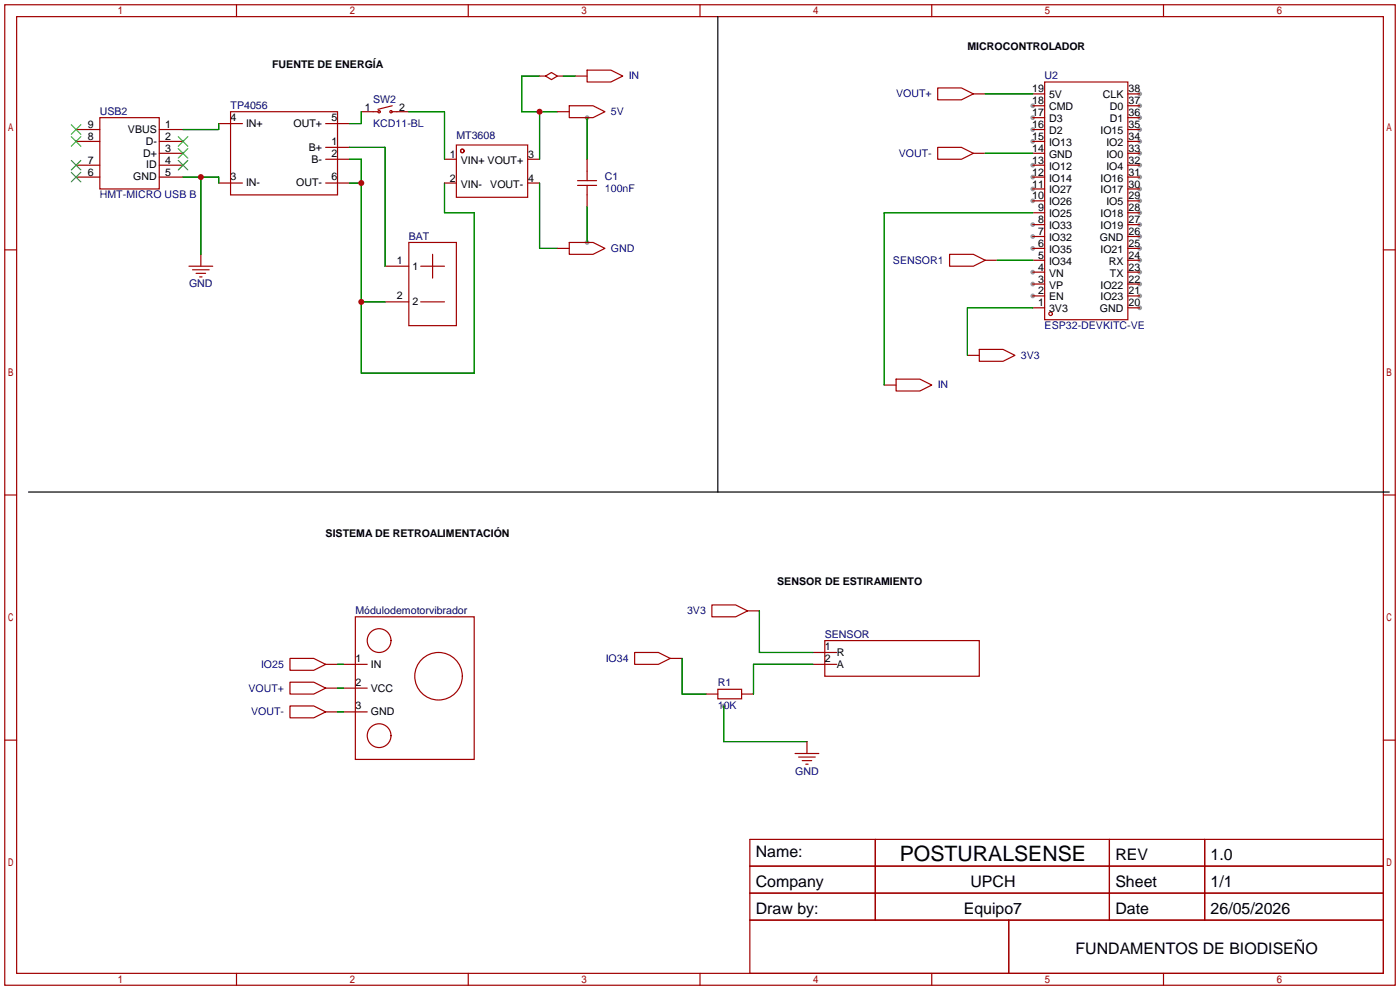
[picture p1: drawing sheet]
<svg xmlns="http://www.w3.org/2000/svg" width="299mm" height="212mm" viewBox="0 0 299 212" stroke-linecap="round" stroke-linejoin="round" font-family="sans-serif">
<g fill="#999">
<circle cx="220.7" cy="63.2" r=".51"/>
<circle cx="220.7" cy="60.7" r=".51"/>
<circle cx="220.7" cy="58.2" r=".51"/>
<circle cx="220.7" cy="53.1" r=".51"/>
<circle cx="220.7" cy="50.5" r=".51"/>
<circle cx="220.7" cy="48" r=".51"/>
<circle cx="220.7" cy="42.9" r=".51"/>
<circle cx="220.7" cy="40.4" r=".51"/>
<circle cx="220.7" cy="37.8" r=".51"/>
<circle cx="220.7" cy="35.3" r=".51"/>
<circle cx="220.7" cy="30.2" r=".51"/>
<circle cx="220.7" cy="27.7" r=".51"/>
<circle cx="220.7" cy="25.1" r=".51"/>
<circle cx="220.7" cy="22.6" r=".51"/>
<circle cx="243.6" cy="65.8" r=".51"/>
<circle cx="243.6" cy="63.2" r=".51"/>
<circle cx="243.6" cy="60.7" r=".51"/>
<circle cx="243.6" cy="58.2" r=".51"/>
<circle cx="243.6" cy="55.6" r=".51"/>
<circle cx="243.6" cy="53.1" r=".51"/>
<circle cx="243.6" cy="50.5" r=".51"/>
<circle cx="243.6" cy="48" r=".51"/>
<circle cx="243.6" cy="45.5" r=".51"/>
<circle cx="243.6" cy="42.9" r=".51"/>
<circle cx="243.6" cy="40.4" r=".51"/>
<circle cx="243.6" cy="37.8" r=".51"/>
<circle cx="243.6" cy="35.3" r=".51"/>
<circle cx="243.6" cy="32.8" r=".51"/>
<circle cx="243.6" cy="30.2" r=".51"/>
<circle cx="243.6" cy="27.7" r=".51"/>
<circle cx="243.6" cy="25.1" r=".51"/>
<circle cx="243.6" cy="22.6" r=".51"/>
<circle cx="243.6" cy="20.1" r=".51"/>
<circle cx="125.5" cy="25.1" r=".51"/>
<circle cx="125.5" cy="51.8" r=".51"/>
<circle cx="154.7" cy="150.9" r=".51"/>
</g>
<g fill="none" stroke="#a10000" stroke-width=".25">
<path d="M1 1h297.2v209.6h-297.2zM3.6 3.6h292.1v204.4h-292.1zM50.5 1v2.6M100.1 1v2.6M115.3 16.3h1.3M116.6 16.3l1.3-.8 1.2 .8-1.2 .7zM119.1 16.3h1.3M122.9 16.3h2.6M125.5 15h5.1l2.5 1.3-2.5 1.2h-5.1zM149.6 1v2.6M199.1 1v2.6M200.4 18.8h5.1l2.5 1.3-2.5 1.2h-5.1z"/>
<path d="M223.3 17.5h17.7v50.8h-17.7zM248.7 1v2.6M16.3 37.8h5M16.3 35.3h5M16.3 30.2h5M16.3 27.7h5M21.3 25.1h12.7v15.3h-12.7zM34 37.8h5.1M34 35.3h5.1M34 32.8h5.1M34 30.2h5.1M34 27.7h5.1"/>
<path d="M46.7 39.1h5.1M46.7 26.4h5.1M49.3 23.9h22.8v17.8h-22.8zM69.6 31.5h5.1M69.6 34h5.1M69.6 39.1h5.1M69.6 26.4h5.1M77.2 23.9h3.6M83.8 22.6l-3 .8M83.8 23.9h3.6M95 34h2.5M95 39.1h2.5"/>
<path d="M97.5 31h15.3v11.2h-15.3zM112.8 34h2.5M112.8 39.1h2.5M119.1 23.9h2.6M121.7 22.6h5l2.6 1.3-2.6 1.2h-5zM123.4 38.6h4.1M123.4 39.6h4.1M125.5 34v4.6M125.5 39.6v4.6M200.4 31.5h5.1l2.5 1.3-2.5 1.2h-5.1zM208 32.8h2.6M208 20.1h2.6"/>
<path d="M220.7 37.8h2.6M220.7 35.3h2.6M220.7 32.8h2.6M220.7 30.2h2.6M220.7 27.7h2.6M220.7 25.1h2.6M220.7 22.6h2.6M220.7 20.1h2.6M241 37.8h2.6M241 35.3h2.6M241 32.8h2.6M241 30.2h2.6"/>
<path d="M241 27.7h2.6M241 25.1h2.6M241 22.6h2.6M241 20.1h2.6M1 53.4h2.6M40.4 56.9h5.1M41.1 57.7h3.6M41.9 58.4h2M42.7 59.2h.5M42.9 54.4v2.5M82.3 56.9h5.1M87.4 51.8h10.1v17.8h-10.1z"/>
<path d="M89.9 56.9h5.1M92.5 54.4v5M119.1 53.1h2.6M121.7 51.8h5l2.6 1.3-2.6 1.3h-5zM202.9 54.4h5.1l2.6 1.2-2.6 1.3h-5.1zM210.6 55.6h2.5M220.7 58.2h2.6M220.7 55.6h2.6M220.7 53.1h2.6M220.7 50.5h2.6M220.7 48h2.6M220.7 45.5h2.6"/>
<path d="M220.7 42.9h2.6M220.7 40.4h2.6M241 58.2h2.6M241 55.6h2.6M241 53.1h2.6M241 50.5h2.6M241 48h2.6M241 45.5h2.6M241 42.9h2.6M241 40.4h2.6M295.7 53.4h2.5M82.3 64.5h5.1"/>
<path d="M89.9 64.5h5.1M206.8 75.9h2.5M209.3 74.7h5.1l2.5 1.2-2.5 1.3h-5.1zM220.7 65.8h2.6M220.7 63.2h2.6M220.7 60.7h2.6M241 65.8h2.6M241 63.2h2.6M241 60.7h2.6M189 82.3h2.5M191.5 81h5.1l2.5 1.3-2.5 1.3h-5.1zM1 105.8h2.6"/>
<path d="M295.7 105.8h2.5M75.9 131.8h25.4v30.5h-25.4zM135.6 139.4h5.1l2.6 1.3-2.6 1.3h-5.1zM152.1 129.3h5.1l2.6 1.3-2.6 1.2h-5.1zM159.8 130.6h2.5M173.7 139.4h5.1M176.3 136.9h33v7.6h-33zM1 158.2h2.6M62 145.8h5.1l2.5 1.3-2.5 1.2h-5.1zM62 140.7h5.1l2.5 1.3-2.5 1.3h-5.1zM62 150.9h5.1l2.5 1.2-2.5 1.3h-5.1zM69.6 142h2.5"/>
<path d="M69.6 147.1h2.5M69.6 152.1h2.5M73.4 142h5.1M73.4 147.1h5.1M73.4 152.1h5.1M143.3 140.7h2.5M150.9 148.3h2.5M153.4 147.3h5.1v2.1h-5.1zM158.5 148.3h2.5M172.5 158.5v2.5M173.7 142h5.1M295.7 158.2h2.5"/>
<path d="M160.3 179.4h135.4v28.6h-135.4zM169.9 161h5.1M170.7 161.8h3.5M171.4 162.6h2.1M172.2 163.3h.5M187.1 179.4v17.3M237.1 179.4v17.3M257.5 179.4v17.3M160.3 185.1h135.4M160.3 190.9h135.4M160.3 196.7h135.4M215.6 196.7v11.3"/>
<path d="M50.5 208v2.6M100.1 208v2.6M149.6 208v2.6M199.1 208v2.6M248.7 208v2.6"/>
<circle cx="81" cy="23.9" r=".25"/>
<circle cx="83.6" cy="23.9" r=".25"/>
<circle cx="98.8" cy="32.3" r=".38"/>
<circle cx="224.5" cy="67.1" r=".38"/>
<circle cx="81" cy="136.9" r="2.54"/>
<circle cx="81" cy="157.2" r="2.54"/>
<circle cx="93.7" cy="144.5" r="5.1"/>
</g>
<path d="M153.4 3.6v101.6M6.1 105.2h290.8" fill="none" stroke="#000" stroke-width=".25"/>
<g fill="none" stroke="#3c3" stroke-width=".25">
<path d="M15.2 34.3l2.1 2M15.2 36.8l2.1 2.1M15.2 29.2l2.1 2M15.2 26.7l2.1 2M17.3 34.3l-2.1 2M17.3 36.8l-2.1 2.1M17.3 29.2l-2.1 2M17.3 26.7l-2.1 2M38.1 29.2l2 2M38.1 31.8l2 2M38.1 34.3l2 2M40.1 29.2l-2 2"/>
<path d="M40.1 31.8l-2 2M40.1 34.3l-2 2"/>
</g>
<g fill="none" stroke="#008700" stroke-width=".25">
<path d="M115.3 16.3h-3.8v7.6h7.6M120.4 16.3h2.5M39.1 37.8h7.6v1.3M42.9 37.8v16.6M46.7 26.4v1.3h-7.6M74.7 31.5h7.6v25.4M74.7 34h2.5v45.8h24.1v-34.3h-6.3v-6.4M74.7 39.1h2.5M77.2 23.9v2.5h-2.5M87.4 23.9h7.6v10.1M115.3 23.9v10.1M115.3 39.1v14h3.8"/>
<path d="M125.5 25.1v8.9M210.6 20.1h10.1M210.6 32.8h10.1M125.5 44.2v7.6M213.1 55.6h7.6M220.7 45.5h-31.7v36.8M77.2 64.5h5.1M220.7 65.8h-13.9v10.1M162.3 130.6v8.8h11.4M72.1 147.1h1.3M72.1 142h1.3M72.1 152.1h1.3"/>
<path d="M145.8 140.7v7.6h5.1M154.7 150.9v7.6h17.8M173.7 142h-12.7v6.3"/>
</g>
<g fill="#c00">
<circle cx="77.2" cy="64.5" r=".63"/>
<circle cx="77.2" cy="39.1" r=".63"/>
<circle cx="42.9" cy="37.8" r=".63"/>
<circle cx="115.3" cy="23.9" r=".63"/>
</g>
<text font-size="4.5" x="192.3" y="184.1">POSTURALSENSE</text>
<g font-size="3.4">
<text x="161.5" y="183.3">Name:</text>
<text x="238.4" y="183.8">REV</text>
<text x="258.7" y="183.8">1.0</text>
<text x="161.5" y="189.5">Company</text>
<text x="207.4" y="189.5">UPCH</text>
<text x="238.4" y="189.5">Sheet</text>
<text x="258.7" y="189.5">1/1</text>
<text x="161.5" y="195.3">Draw by:</text>
<text x="206" y="195.3">Equipo7</text>
<text x="238.4" y="195.3">Date</text>
<text x="258.7" y="195.3">26/05/2026</text>
<text x="229.9" y="203.9">FUNDAMENTOS DE BIODISEÑO</text>
</g>
<g font-size="2.3">
<text x="206.8" y="10.6">MICROCONTROLADOR</text>
<text x="58.2" y="14.4">FUENTE DE ENERGÍA</text>
<text x="78" y="23.8">1</text>
<text x="85.3" y="23.8">2</text>
<text x="220.6" y="22.3">18</text>
<text x="220.6" y="19.8">19</text>
<text x="224.2" y="23.6">CMD</text>
<text x="224.2" y="21">5V</text>
<text x="235.7" y="21">CLK</text>
<text x="237.2" y="23.6">D0</text>
<text x="241.2" y="22.3">37</text>
<text x="241.2" y="19.8">38</text>
<text x="18.8" y="29.9">8</text>
<text x="18.8" y="27.4">9</text>
<text x="27.4" y="28.4">VBUS</text>
<text x="35.3" y="27.4">1</text>
<text x="35.3" y="29.9">2</text>
<text x="49.3" y="25.9">4</text>
<text x="52.6" y="27.1">IN+</text>
<text x="62.7" y="27.1">OUT+</text>
<text x="70.9" y="25.9">5</text>
<text x="220.6" y="29.9">15</text>
<text x="220.6" y="27.4">16</text>
<text x="220.6" y="24.8">17</text>
<text x="224.2" y="28.6">D2</text>
<text x="224.2" y="26.1">D3</text>
<text x="235.2" y="28.6">IO15</text>
<text x="237.2" y="26.1">D1</text>
<text x="241.2" y="29.9">34</text>
<text x="241.2" y="27.4">35</text>
<text x="241.2" y="24.8">36</text>
<text x="18.8" y="35">7</text>
<text x="30.6" y="33.5">D+</text>
<text x="31.1" y="30.9">D-</text>
<text x="35.3" y="32.5">3</text>
<text x="35.3" y="35">4</text>
<text x="66" y="32.2">B+</text>
<text x="66.6" y="34.8">B-</text>
<text x="70.9" y="31">1</text>
<text x="70.9" y="33.5">2</text>
<text x="96.1" y="33.7">1</text>
<text x="98.5" y="35">VIN+ VOUT+</text>
<text x="112.9" y="33.7">3</text>
<text x="220.6" y="35">13</text>
<text x="220.6" y="32.5">14</text>
<text x="224.2" y="33.7">GND</text>
<text x="224.2" y="31.2">IO13</text>
<text x="236.4" y="33.7">IO0</text>
<text x="236.4" y="31.2">IO2</text>
<text x="241.2" y="35">32</text>
<text x="241.2" y="32.5">33</text>
<text x="18.8" y="37.5">6</text>
<text x="28.5" y="38.6">GND</text>
<text x="31.3" y="36">ID</text>
<text x="35.3" y="37.5">5</text>
<text x="49.3" y="38.6">3</text>
<text x="52.6" y="39.8">IN-</text>
<text x="63.3" y="39.8">OUT-</text>
<text x="70.9" y="38.6">6</text>
<text x="96.1" y="38.8">2</text>
<text x="98.5" y="40.1">VIN-</text>
<text x="104.8" y="40.1">VOUT-</text>
<text x="112.9" y="38.8">4</text>
<text x="220.6" y="40.1">11</text>
<text x="220.6" y="37.5">12</text>
<text x="224.2" y="41.3">IO27</text>
<text x="224.2" y="38.8">IO14</text>
<text x="224.2" y="36.3">IO12</text>
<text x="235.2" y="41.3">IO17</text>
<text x="235.2" y="38.8">IO16</text>
<text x="236.4" y="36.3">IO4</text>
<text x="241.2" y="40.1">30</text>
<text x="241.2" y="37.5">31</text>
<text x="220.6" y="42.6">10</text>
<text x="221.9" y="47.7">8</text>
<text x="221.9" y="45.2">9</text>
<text x="224.2" y="46.4">IO25</text>
<text x="224.2" y="43.9">IO26</text>
<text x="235.2" y="46.4">IO18</text>
<text x="236.4" y="43.9">IO5</text>
<text x="241.2" y="47.7">27</text>
<text x="241.2" y="45.2">28</text>
<text x="241.2" y="42.6">29</text>
<text x="221.9" y="52.8">6</text>
<text x="221.9" y="50.2">7</text>
<text x="224.2" y="51.5">IO32</text>
<text x="224.2" y="49">IO33</text>
<text x="235.1" y="51.5">GND</text>
<text x="235.2" y="49">IO19</text>
<text x="241.2" y="52.8">25</text>
<text x="241.2" y="50.2">26</text>
<text x="84.8" y="56.4">1</text>
<text x="88.1" y="57.6">1</text>
<text x="221.9" y="57.9">4</text>
<text x="221.9" y="55.3">5</text>
<text x="224.2" y="59.1">VN</text>
<text x="224.2" y="56.6">IO34</text>
<text x="224.2" y="54">IO35</text>
<text x="235.2" y="54">IO21</text>
<text x="237" y="56.6">RX</text>
<text x="237.2" y="59.1">TX</text>
<text x="241.2" y="57.9">23</text>
<text x="241.2" y="55.3">24</text>
<text x="84.8" y="64">2</text>
<text x="88.1" y="65.2">2</text>
<text x="221.9" y="65.5">1</text>
<text x="221.9" y="62.9">2</text>
<text x="221.9" y="60.4">3</text>
<text x="224.2" y="64.2">EN</text>
<text x="224.2" y="61.7">VP</text>
<text x="235.2" y="64.2">IO23</text>
<text x="235.2" y="61.7">IO22</text>
<text x="241.2" y="65.5">20</text>
<text x="241.2" y="62.9">21</text>
<text x="241.2" y="60.4">22</text>
<text x="224.2" y="66.7">3V3</text>
<text x="235.1" y="66.7">GND</text>
<text x="69.6" y="114.8">SISTEMA DE RETROALIMENTACIÓN</text>
<text x="166.1" y="124.9">SENSOR DE ESTIRAMIENTO</text>
<text x="76" y="141.4">1</text>
<text x="79.2" y="142.7">IN</text>
<text x="176.3" y="138.9">1</text>
<text x="176.3" y="141.4">2</text>
<text x="178.8" y="140.2">R</text>
<text x="178.8" y="142.7">A</text>
<text x="76" y="146.5">2</text>
<text x="79.2" y="147.8">VCC</text>
<text x="76" y="151.6">3</text>
<text x="79.2" y="152.9">GND</text>
</g>
<g font-size="2.3" fill="#00f">
<text x="134.4" y="17">IN</text>
<text x="191.5" y="20.8">VOUT+</text>
<text x="79.8" y="27.1">KCD11-BL</text>
<text x="130.6" y="24.6">5V</text>
<text x="192.1" y="33.5">VOUT-</text>
<text x="129.3" y="41.1">100nF</text>
<text x="21.3" y="42.4">HMT-MICRO USB B</text>
<text x="130.6" y="53.8">GND</text>
<text x="190.8" y="56.4">SENSOR1</text>
<text x="223.3" y="70.3">ESP32-DEVKITC-VE</text>
<text x="218.2" y="76.7">3V3</text>
<text x="200.4" y="83">IN</text>
<text x="146.8" y="131.3">3V3</text>
<text x="55.8" y="142.7">IO25</text>
<text x="129.4" y="141.4">IO34</text>
<text x="53.1" y="147.8">VOUT+</text>
<text x="53.7" y="152.9">VOUT-</text>
<text x="153.4" y="151.6">10K</text>
</g>
<g font-size="2.3" fill="#000080">
<text x="223.3" y="17">U2</text>
<text x="49.3" y="23.3">TP4056</text>
<text x="79.8" y="22.1">SW2</text>
<text x="21.3" y="24.6">USB2</text>
<text x="97.5" y="29.7">MT3608</text>
<text x="129.3" y="38.6">C1</text>
<text x="87.4" y="51.3">BAT</text>
<text x="40.4" y="61.4">GND</text>
<text x="75.9" y="131.3">Módulodemotorvibrador</text>
<text x="176.3" y="136.4">SENSOR</text>
<text x="153.4" y="146.5">R1</text>
<text x="169.9" y="165.6">GND</text>
</g>
</svg>
